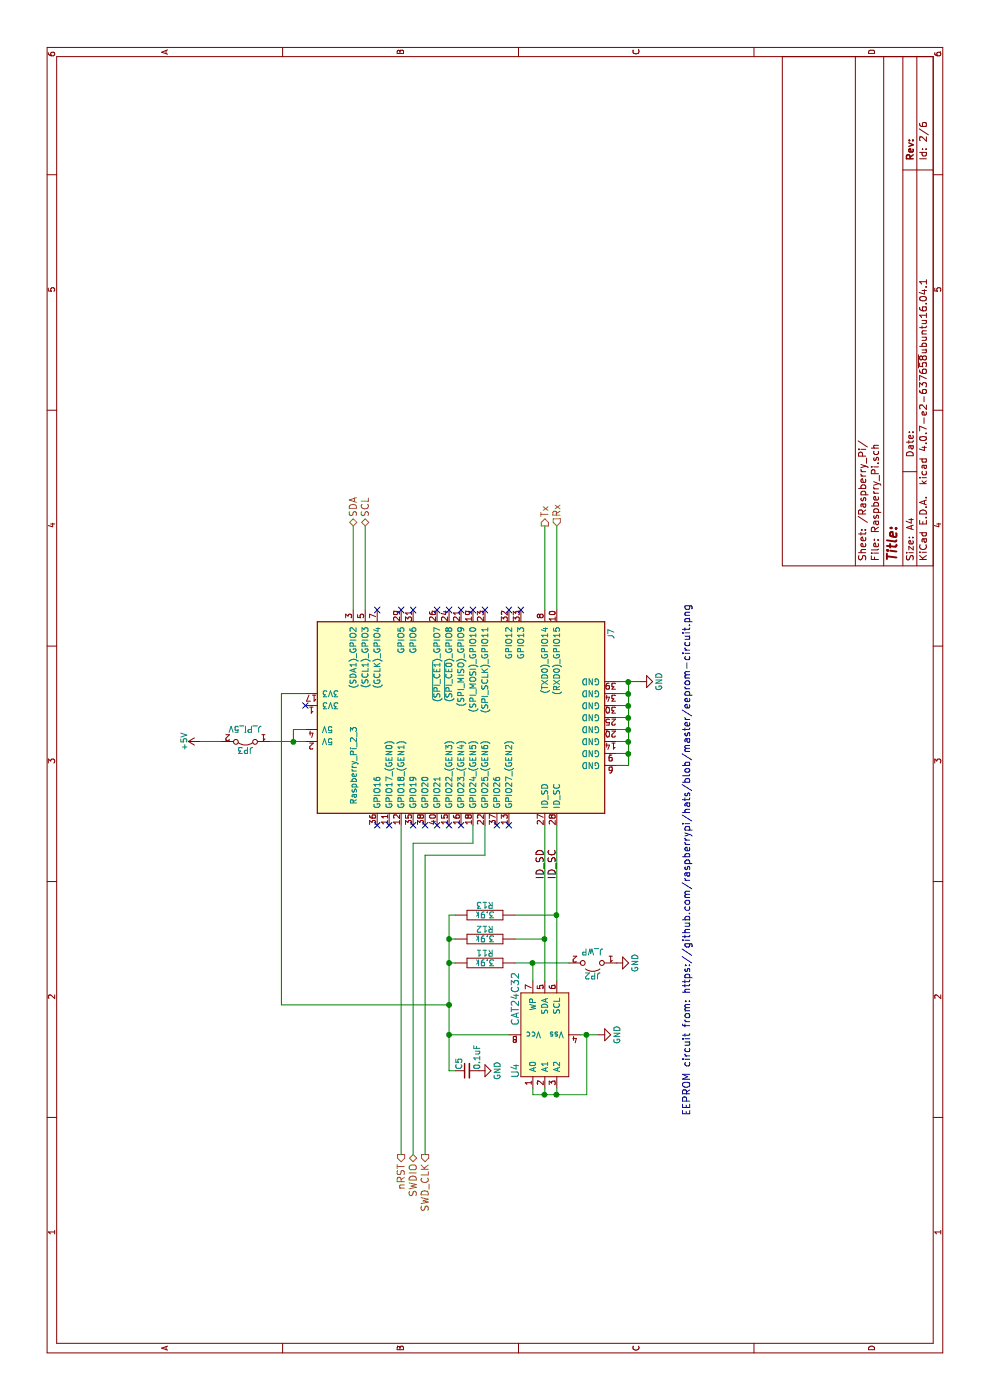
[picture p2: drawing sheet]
EESchema Schematic File Version 2
LIBS:pspice
LIBS:power
LIBS:Video
LIBS:Valve
LIBS:Triac_Thyristor
LIBS:Transistor_IGBT
LIBS:Transistor_FET
LIBS:Transistor_BJT
LIBS:Transistor_Array
LIBS:Transformer
LIBS:Timer_RTC
LIBS:Timer
LIBS:Switch
LIBS:Sensor_Voltage
LIBS:Sensor_Touch
LIBS:Sensor_Temperature
LIBS:Sensor_Proximity
LIBS:Sensor_Pressure
LIBS:Sensor_Optical
LIBS:Sensor_MultiFunction
LIBS:Sensor_Motion
LIBS:Sensor_Magnetic
LIBS:Sensor_Humidity
LIBS:Sensor_Gas
LIBS:Sensor_Current
LIBS:Sensor_Audio
LIBS:Sensor
LIBS:Relay_SolidState
LIBS:Relay
LIBS:Regulator_Switching
LIBS:Regulator_SwitchedCapacitor
LIBS:Regulator_Linear
LIBS:Regulator_Current
LIBS:Regulator_Controller
LIBS:Reference_Voltage
LIBS:Reference_Current
LIBS:RF_ZigBee
LIBS:RF_WiFi
LIBS:RF_RFID
LIBS:RF_Module
LIBS:RF_Mixer
LIBS:RF_GPS
LIBS:RF_Bluetooth
LIBS:RF_AM_FM
LIBS:RF
LIBS:Power_Supervisor
LIBS:Power_Protection
LIBS:Power_Management
LIBS:Potentiometer_Digital
LIBS:Oscillator
LIBS:Motor
LIBS:Memory_UniqueID
LIBS:Memory_ROM
LIBS:Memory_RAM
LIBS:Memory_NVRAM
LIBS:Memory_Flash
LIBS:Memory_EEPROM
LIBS:Memory_Controller
LIBS:Mechanical
LIBS:MCU_Texas_MSP430
LIBS:MCU_Texas
LIBS:MCU_SiliconLabs
LIBS:MCU_SiFive
LIBS:MCU_ST_STM8
LIBS:MCU_ST_STM32
LIBS:MCU_Parallax
LIBS:MCU_NXP_S08
LIBS:MCU_NXP_LPC
LIBS:MCU_NXP_Kinetis
LIBS:MCU_NXP_HC11
LIBS:MCU_Module
LIBS:MCU_Microchip_SAML
LIBS:MCU_Microchip_SAME
LIBS:MCU_Microchip_PIC32
LIBS:MCU_Microchip_PIC24
LIBS:MCU_Microchip_PIC18
LIBS:MCU_Microchip_PIC16
LIBS:MCU_Microchip_PIC12
LIBS:MCU_Microchip_PIC10
LIBS:MCU_Intel
LIBS:MCU_Infineon
LIBS:MCU_Cypress
LIBS:MCU_Atmel_AVR
LIBS:MCU_Atmel_ATTINY
LIBS:MCU_Atmel_ATMEGA
LIBS:MCU_Atmel_8051
LIBS:MCU_AnalogDevices
LIBS:Logic_TTL_IEEE
LIBS:Logic_Programmable
LIBS:Logic_LevelTranslator
LIBS:Logic_CMOS_IEEE
LIBS:Logic_CMOS_4000
LIBS:Logic_74xx
LIBS:Logic_74xgxx
LIBS:LED
LIBS:Jumper
LIBS:Isolator_Analog
LIBS:Isolator
LIBS:Interface_USB
LIBS:Interface_UART
LIBS:Interface_Telecom
LIBS:Interface_Optical
LIBS:Interface_LineDriver
LIBS:Interface_HID
LIBS:Interface_Expansion
LIBS:Interface_Ethernet
LIBS:Interface_CurrentLoop
LIBS:Interface_CAN_LIN
LIBS:Interface
LIBS:Graphic
LIBS:FPGA_Xilinx_Virtex7
LIBS:FPGA_Xilinx_Virtex6
LIBS:FPGA_Xilinx_Virtex5
LIBS:FPGA_Xilinx_Spartan6
LIBS:FPGA_Xilinx_Kintex7
LIBS:FPGA_Xilinx_Artix7
LIBS:FPGA_Xilinx
LIBS:FPGA_Actel
LIBS:Driver_Relay
LIBS:Driver_Motor
LIBS:Driver_LED
LIBS:Driver_FET
LIBS:Driver_Display
LIBS:Display_Graphic
LIBS:Display_Character
LIBS:Diode_Laser
LIBS:Diode_Bridge
LIBS:Diode
LIBS:Device
LIBS:DSP_Texas
LIBS:DSP_Microchip_DSPIC33
LIBS:DSP_Freescale
LIBS:Converter_DCDC
LIBS:Connector_Specialized
LIBS:Connector_Generic_Shielded
LIBS:Connector_Generic
LIBS:Comparator
LIBS:CPU
LIBS:CPLD_Xilinx
LIBS:CPLD_Altera
LIBS:Battery_Management
LIBS:Audio
LIBS:Analog_Switch
LIBS:Analog_DAC
LIBS:Analog_ADC
LIBS:Analog
LIBS:Amplifier_Video
LIBS:Amplifier_Operational
LIBS:Amplifier_Instrumentation
LIBS:Amplifier_Difference
LIBS:Amplifier_Current
LIBS:Amplifier_Buffer
LIBS:Amplifier_Audio
LIBS:Control_Board
LIBS:Control_Board-cache
EELAYER 25 0
EELAYER END
$Descr A4 11693 8268
encoding utf-8
Sheet 2 6
Title ""
Date ""
Rev ""
Comp ""
Comment1 ""
Comment2 ""
Comment3 ""
Comment4 ""
$EndDescr
$Comp
L Raspberry_Pi_2_3 J7
U 1 1
P 5700 3850
F 0 "J7" H 6400 2600 50  0000 C CNN
F 1 "Raspberry_Pi_2_3" H 5300 4750 50  0000 C CNN
F 2 "Pin_Headers:Pin_Header_Straight_2x20_Pitch2.54mm" H 6700 5100 50  0001 C CNN
F 3 "" H 5750 3700 50  0001 C CNN
	1    5700 3850
	1    0    0    -1  
$EndComp
$Comp
L CAT23C32 U4
U 1 1
P 3050 4600
F 0 "U4" H 2750 4900 60  0000 C CNN
F 1 "CAT24C32" H 3350 4900 60  0000 C CNN
F 2 "Housings_SOIC:SOIC-8_3.9x4.9mm_Pitch1.27mm" H 3000 4600 60  0001 C CNN
F 3 "" H 3000 4600 60  0001 C CNN
	1    3050 4600
	1    0    0    -1  
$EndComp
Text HLabel 2050 3350 0    60   Output ~ 0
nRST
Text HLabel 2050 3450 0    60   BiDi ~ 0
SWDIO
Text HLabel 2050 3550 0    60   Output ~ 0
SWD_CLK
Wire Wire Line
	5600 2550 5600 2450
Wire Wire Line
	5600 2450 5500 2450
Connection ~ 5500 2450
Wire Wire Line
	5500 2250 5500 2550
$Comp
L +5V #PWR031
U 1 1
P 5500 1675
F 0 "#PWR031" H 5500 1525 50  0001 C CNN
F 1 "+5V" H 5500 1815 50  0000 C CNN
F 2 "" H 5500 1675 50  0001 C CNN
F 3 "" H 5500 1675 50  0001 C CNN
	1    5500 1675
	1    0    0    -1  
$EndComp
Wire Wire Line
	5500 1675 5500 1850
Wire Wire Line
	5400 5150 5400 5250
Wire Wire Line
	5300 5250 6000 5250
Wire Wire Line
	5300 5250 5300 5150
Wire Wire Line
	5500 5250 5500 5150
Connection ~ 5400 5250
Wire Wire Line
	5600 5250 5600 5150
Connection ~ 5500 5250
Wire Wire Line
	5700 5250 5700 5150
Connection ~ 5600 5250
Wire Wire Line
	5800 5250 5800 5150
Connection ~ 5700 5250
Wire Wire Line
	5900 5250 5900 5150
Connection ~ 5800 5250
Wire Wire Line
	6000 5150 6000 5350
Connection ~ 5900 5250
Connection ~ 6000 5250
$Comp
L GND #PWR032
U 1 1
P 6000 5350
F 0 "#PWR032" H 6000 5100 50  0001 C CNN
F 1 "GND" H 6000 5200 50  0000 C CNN
F 2 "" H 6000 5350 50  0001 C CNN
F 3 "" H 6000 5350 50  0001 C CNN
	1    6000 5350
	1    0    0    -1  
$EndComp
$Comp
L C_Small C5
U 1 1
P 2750 3900
F 0 "C5" H 2760 3970 50  0000 L CNN
F 1 "0.1uF" H 2760 3820 50  0000 L CNN
F 2 "Capacitors_SMD:C_0603_HandSoldering" H 2750 3900 50  0001 C CNN
F 3 "" H 2750 3900 50  0001 C CNN
	1    2750 3900
	1    0    0    -1  
$EndComp
Wire Wire Line
	4800 3950 4650 3950
Wire Wire Line
	4650 3950 4650 3450
Wire Wire Line
	4800 4050 4550 4050
Wire Wire Line
	4550 4050 4550 3550
$Comp
L R R11
U 1 1
P 3650 4050
F 0 "R11" V 3730 4050 50  0000 C CNN
F 1 "3.9k" V 3650 4050 50  0000 C CNN
F 2 "Resistors_SMD:R_0603_HandSoldering" H 3650 4050 50  0001 C CNN
F 3 "" H 3650 4050 50  0001 C CNN
	1    3650 4050
	1    0    0    -1  
$EndComp
$Comp
L R R12
U 1 1
P 3850 4050
F 0 "R12" V 3930 4050 50  0000 C CNN
F 1 "3.9k" V 3850 4050 50  0000 C CNN
F 2 "Resistors_SMD:R_0603_HandSoldering" H 3850 4050 50  0001 C CNN
F 3 "" H 3850 4050 50  0001 C CNN
	1    3850 4050
	1    0    0    -1  
$EndComp
$Comp
L R R13
U 1 1
P 4050 4050
F 0 "R13" V 4130 4050 50  0000 C CNN
F 1 "3.9k" V 4050 4050 50  0000 C CNN
F 2 "Resistors_SMD:R_0603_HandSoldering" H 4050 4050 50  0001 C CNN
F 3 "" H 4050 4050 50  0001 C CNN
	1    4050 4050
	1    0    0    -1  
$EndComp
Wire Wire Line
	2750 3750 4050 3750
Wire Wire Line
	4050 3750 4050 3800
Connection ~ 3050 3750
$Comp
L GND #PWR033
U 1 1
P 2750 4000
F 0 "#PWR033" H 2750 3750 50  0001 C CNN
F 1 "GND" H 2750 3850 50  0000 C CNN
F 2 "" H 2750 4000 50  0001 C CNN
F 3 "" H 2750 4000 50  0001 C CNN
	1    2750 4000
	1    0    0    -1  
$EndComp
Wire Wire Line
	2600 4450 2550 4450
Wire Wire Line
	2550 4450 2550 4900
Wire Wire Line
	2550 4900 3050 4900
Wire Wire Line
	3050 4850 3050 5000
Wire Wire Line
	2600 4550 2550 4550
Connection ~ 2550 4550
Wire Wire Line
	2600 4650 2550 4650
Connection ~ 2550 4650
Connection ~ 3050 4900
$Comp
L GND #PWR034
U 1 1
P 3050 5000
F 0 "#PWR034" H 3050 4750 50  0001 C CNN
F 1 "GND" H 3050 4850 50  0000 C CNN
F 2 "" H 3050 5000 50  0001 C CNN
F 3 "" H 3050 5000 50  0001 C CNN
	1    3050 5000
	1    0    0    -1  
$EndComp
Wire Wire Line
	2050 3350 4800 3350
Wire Wire Line
	4650 3450 2050 3450
Wire Wire Line
	4550 3550 2050 3550
Wire Wire Line
	3650 3750 3650 3800
Connection ~ 3650 3750
Wire Wire Line
	3850 3750 3850 3800
Connection ~ 3850 3750
Wire Wire Line
	3650 4300 3650 4750
Wire Wire Line
	3650 4450 3500 4450
Wire Wire Line
	3500 4550 4800 4550
Wire Wire Line
	3500 4650 4800 4650
Wire Wire Line
	3850 4300 3850 4550
Connection ~ 3850 4550
Wire Wire Line
	4050 4300 4050 4650
Connection ~ 4050 4650
Wire Wire Line
	3050 3750 3050 4250
Connection ~ 3650 4450
$Comp
L GND #PWR035
U 1 1
P 3650 5150
F 0 "#PWR035" H 3650 4900 50  0001 C CNN
F 1 "GND" H 3650 5000 50  0000 C CNN
F 2 "" H 3650 5150 50  0001 C CNN
F 3 "" H 3650 5150 50  0001 C CNN
	1    3650 5150
	1    0    0    -1  
$EndComp
$Comp
L Jumper_2_Open JP2
U 1 1
P 3650 4950
F 0 "JP2" H 3650 5060 50  0000 C CNN
F 1 "J_WP" H 3650 4860 50  0000 C CNN
F 2 "Pin_Headers:Pin_Header_Straight_1x02_Pitch2.54mm" H 3650 4950 50  0001 C CNN
F 3 "" H 3650 4950 50  0001 C CNN
	1    3650 4950
	0    -1   -1   0   
$EndComp
$Comp
L Jumper_2_Bridged JP3
U 1 1
P 5500 2050
F 0 "JP3" H 5500 2125 50  0000 C CNN
F 1 "J_Pi_5V" H 5500 1950 50  0000 C CNN
F 2 "Pin_Headers:Pin_Header_Straight_1x02_Pitch2.54mm" H 5500 2050 50  0001 C CNN
F 3 "" H 5500 2050 50  0001 C CNN
	1    5500 2050
	0    -1   -1   0   
$EndComp
Wire Wire Line
	2750 3750 2750 3800
Wire Wire Line
	3300 3750 3300 2350
Wire Wire Line
	3300 2350 5900 2350
Wire Wire Line
	5900 2350 5900 2550
Connection ~ 3300 3750
Text HLabel 7300 4550 2    60   Output ~ 0
Tx
Text HLabel 7300 4650 2    60   Input ~ 0
Rx
Text Notes 2375 5775 0    60   ~ 0
EEPROM circuit from: https://github.com/raspberrypi/hats/blob/master/eeprom-circuit.png
Wire Wire Line
	6600 4550 7300 4550
Wire Wire Line
	7300 4650 6600 4650
NoConn ~ 5800 2550
NoConn ~ 6600 3150
NoConn ~ 6600 3350
NoConn ~ 6600 3450
NoConn ~ 6600 4250
NoConn ~ 6600 4350
NoConn ~ 4800 4250
NoConn ~ 4800 4150
NoConn ~ 4800 3850
NoConn ~ 4800 3750
NoConn ~ 4800 3650
NoConn ~ 4800 3550
NoConn ~ 4800 3450
NoConn ~ 4800 3250
NoConn ~ 4800 3150
NoConn ~ 6600 3650
NoConn ~ 6600 3750
NoConn ~ 6600 3850
NoConn ~ 6600 3950
NoConn ~ 6600 4050
Text HLabel 7300 2950 2    60   BiDi ~ 0
SDA
Text HLabel 7300 3050 2    60   BiDi ~ 0
SCL
Wire Wire Line
	6600 2950 7300 2950
Wire Wire Line
	7300 3050 6600 3050
Text Label 4350 4650 0    60   ~ 0
ID_SC
Text Label 4350 4550 0    60   ~ 0
ID_SD
$EndSCHEMATC
